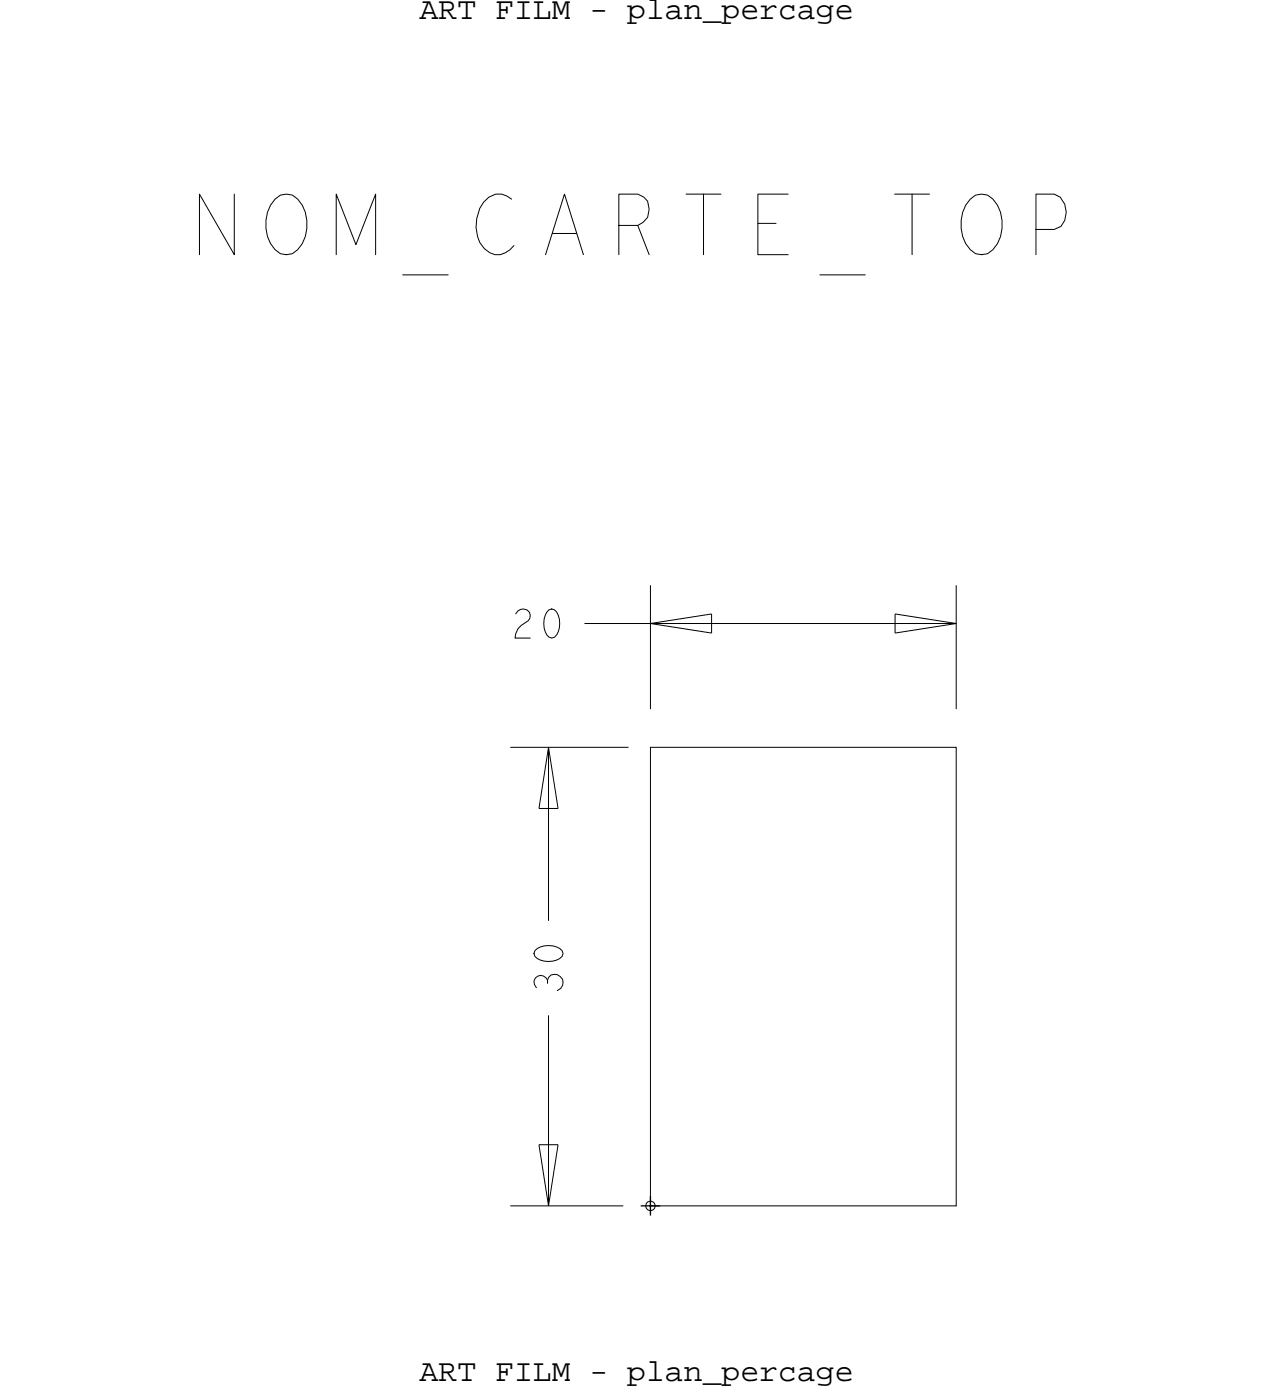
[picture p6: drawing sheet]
<svg xmlns="http://www.w3.org/2000/svg" width="83mm" height="92mm" viewBox="0 0 83 92" stroke-linecap="round" stroke-linejoin="round" font-family="sans-serif">
<!-- layer: Board Outline -->
<g fill="none" stroke="#000" stroke-width=".07">
<path d="M42.5 38.3v8.1zM62.5 38.3v8.1zM33.4 48.9h7.7zM35.3 52.9h1.2zM35.9 48.9l.6 4zM35.9 48.9l-.6 4zM35.9 48.9v11.3zM38.2 40.8h4.3zM42.5 40.8l4-.6zM42.5 40.8h20zM42.5 40.8l4 .6zM42.5 48.9h20v30h-20z"/>
<path d="M46.5 40.2v1.2zM58.5 40.2l4 .6zM58.5 40.2v1.2zM58.5 41.4l4-.6zM33.4 78.9h7.4zM35.3 74.9l.6 4zM35.3 74.9h1.2zM35.9 66.4v12.5zM36.5 74.9l-.6 4z"/>
</g>
<!-- layer: Drawing Origin -->
<path d="M42.3 78.7l.2-.1 .3 .1v.2v.2l-.3 .1-.2-.1-.1-.2z" fill="none" stroke="#000" stroke-width=".07"/>
<path d="M41.9 78.9h1.3M42.5 78.3v1.2" fill="none" stroke="#000" stroke-width=".09"/>
<text font-size="6.7" x="12.7" y="16.7">NOM_CARTE_TOP</text>
<g font-size="3.2">
<text x="33.5" y="41.7">20</text>
<text x="36.8" y="65" transform="rotate(-90 36.8 65)">30</text>
</g>
<g font-size="2.1">
<text x="27.4" y="1.2">ART FILM - plan_percage</text>
<text x="27.4" y="90.4">ART FILM - plan_percage</text>
</g>
</svg>
